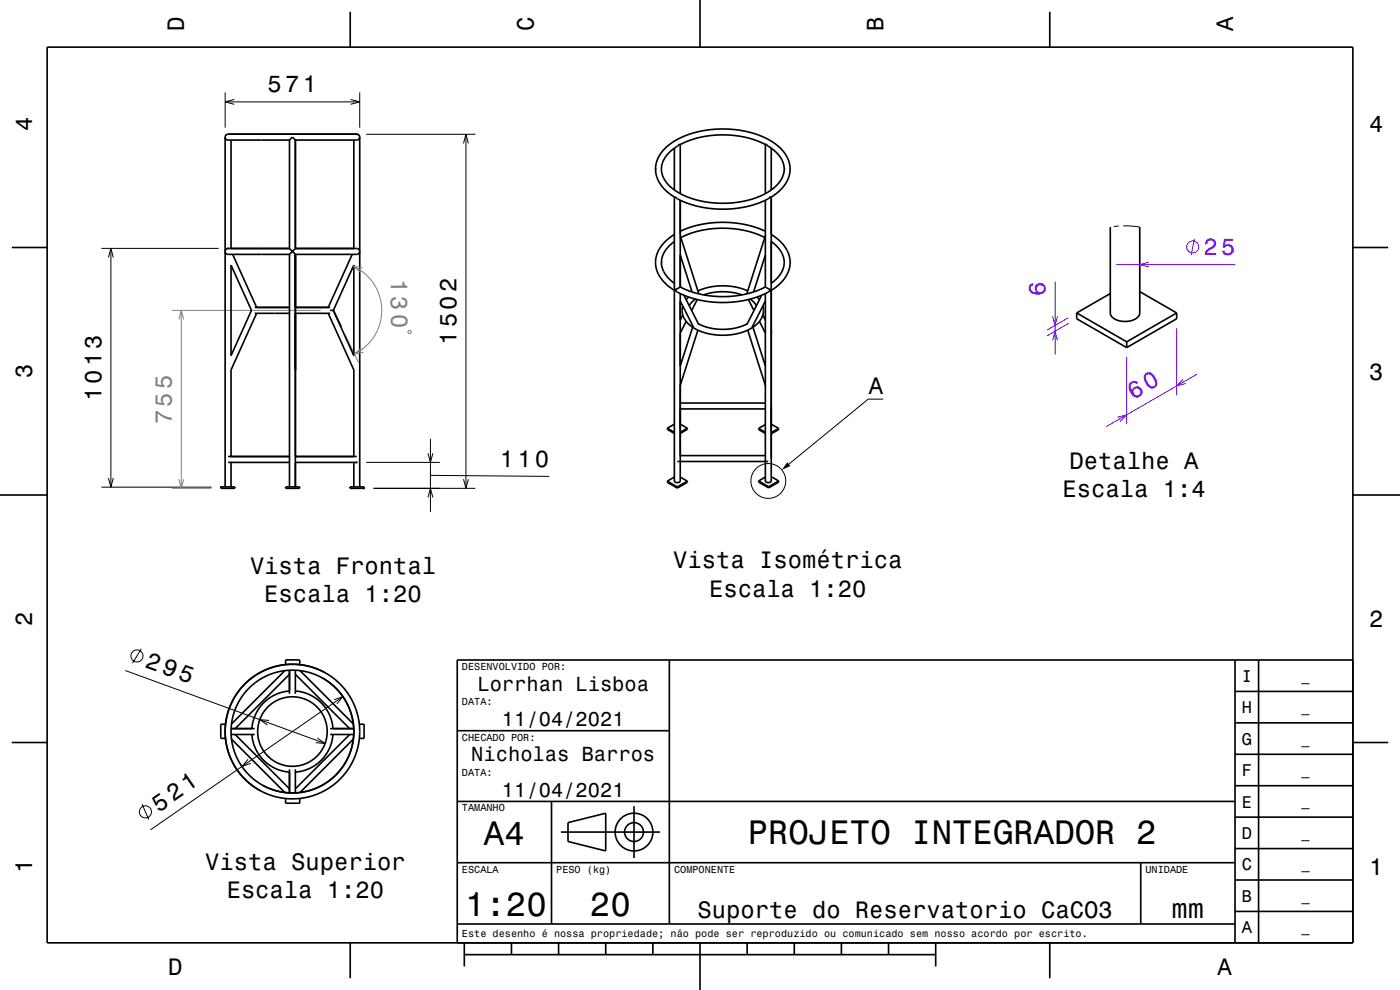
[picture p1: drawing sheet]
<svg xmlns="http://www.w3.org/2000/svg" width="297mm" height="210mm" viewBox="0 0 297 210" stroke-linecap="round" stroke-linejoin="round" font-family="sans-serif">
<g fill="none" stroke="#000" stroke-width=".21">
<path d="M47.8 19.6v7.5M76.3 19.6v7.5M47.8 21.6h28.5M49.7 21.1l-1.9 .5 1.9 .5M74.4 21.1l1.9 .5-1.9 .5M77.7 28.5h23.1M98.3 30.4l.5-1.9 .6 1.9M98.8 28.5v75.1M21.5 52.7h24.9M23 54.6l.5-1.9 .5 1.9M23.5 52.7v50.6M235.6 48.2h-.1"/>
<path d="M237.3 48l-1 .1M238.3 47.9l3.5 .3M62.7 78.3h.1M77.7 98.1h15.6M90.8 96.2l.5 1.9 .5-1.9M91.3 93.1v15.5M163.6 86.1h.1M187.4 84.7h-3.2l-16.9 13.8M21.5 103.3h23.4M23 101.4l.5 1.9 .5-1.9M79.2 103.6h21.6M90.8 105.5l.5-1.9 .5 1.9"/>
<path d="M91.3 100.8l25.2 .3M98.3 101.7l.5 1.9 .6-1.9M30 137.6l-1.9 3.1M26.6 142.2l42.4 15.5M57.1 152.8l-2-.1 1.6 1.1M67.3 156.6l1.7 1.1-2-.2M70.9 148.4l1.8-.6-1.2 1.5M72.7 147.8l-40.8 28.2M30.1 170.6l1.5 3.3M52.6 161.1l-1.3 1.5 1.9-.7"/>
<circle cx="163" cy="102" r="3.7"/>
<circle cx="29.1" cy="139.1" r="1.28"/>
<circle cx="30.8" cy="172.2" r="1.28"/>
</g>
<path d="M74.9 56.5a10.3 10.3 0 0 1 6.1 9.2 10.3 10.3 0 0 1-5.8 9.4M76.9 56.8l-2-.3 1.6 1.3M36.5 65.8h31.5M37.9 67.8l.6-2 .5 2M38.5 65.8v37.8M73.3 71.1l2.7 5.8M76.7 73.8l-1.5 1.3 1.9-.4M86.8 70.1l.4 .2-.2 .5-.5-.2zM36.5 103.6h8.3M37.9 101.7l.6 1.9 .5-1.9" fill="none" stroke="#808080" stroke-width=".21"/>
<g fill="none" stroke="#8000ff" stroke-width=".21">
<path d="M223.8 59.7v15.6M236.8 56.1h25.3M241.8 54.1v10.3M243.7 55.6l-1.9 .5 1.9 .5M253.4 50.6l-.7 3.5M223.3 67.1l.5 1.9 .5-1.9M223.3 72.2l.5-1.9 .5 1.9M226.7 68.6l-4.6 2.7M226.7 67.4l-4.6 2.6M239 75.7v14.3M249.6 69.6v14.3M254 79.4l-19.3 11.1"/>
<path d="M237.1 88.5l1.9-.5-1.4 1.4M251 80.5l-1.4 1.4 2-.5"/>
<circle cx="253" cy="52.4" r="1.28"/>
</g>
<g fill="none" stroke="#000" stroke-width=".35">
<path d="M10 10h277v190h-277zM74.3 2.5v7.5M148.5 0v10M222.7 2.5v7.5M47.8 29.1l.1 .4 .5 .2h13M47.8 29.1a.63 .63 0 0 1 .6-.6h27.3a.63 .63 0 0 1 .6 .6M47.8 29.1v74.2M49 29.7v23M61.4 29.7l.6-.6 .7 .6M61.4 29.7v23M62.7 29.7v23M75.1 29.7v23"/>
<path d="M76.3 29.1a.63 .63 0 0 1-.6 .6h-13M76.3 29.1v74.2M143.1 31.4v8.9M144.3 30.7l-.2-.2-1.8 1.5-1 1.1-.7 1.4-.3 1.6 .5 1.7 .9 1.2 1.3 1.3 2 1.1 2.2 .8 2.3 .6 2.6 .3h3l2.6-.4 2.5-.7 2-.9 1.9-1.2a4.6 4.6 0 0 0 1.5-6.4l-1.2-1.4-1.9-1.6-.1 .2M144.3 30.7l1.9-.9 2.1-.6 2.7-.5 2.1-.1 2.6 .1 2.3 .4 2.5 .7 1.9 .9M144.3 30.7v10.4M162.4 30.7v10.4M163.6 31.4v8.9M2.5 52.5h7.5M49 56.2l4.4 9.6-4.4 9.6zM49.4 54l5 11.2M61.4 52.7h-13a.62 .62 0 0 0-.6 .6 .62 .62 0 0 0 .6 .7h13"/>
<path d="M61.4 52.7l.6 .6M61.4 54v49.3M62 53.3l-.6 .7M62 53.3l.7 .7M62.7 52.7h13l.4 .2 .2 .5a.63 .63 0 0 1-.6 .6h-13M62.7 52.7l-.7 .6M62.7 54v49.3M74.7 54l-5.1 11.2M75.1 56.2v19.2l-4.4-9.6zM143.1 41.8l.1-.1a9.1 9.1 0 0 0 4.3 1.9l3.6 .7h3.5l3.6-.4 3.2-1a3.5 3.5 0 0 0 2-1.2l.2 .1M143.1 41.8v19.1l.1 .6M143.1 51.2l-1.1 1-1 1.1-.5 1.1-.2 1.2 .1 1.1 .5 1.2 1 1.2 1.2 1"/>
<path d="M143.1 49.7l-1.3 .9-1.2 1.1-.8 1.2-.5 1.1a6.5 6.5 0 0 0 3.3 7.3l.5 .3M143.1 41.8l-2.2-1.7-.8-1-.6-1.2-.4-1.1v-1.2l.2-1.2 .3-.9a12.4 12.4 0 0 1 8.9-5.6l3-.5h3.1l2.8 .3 2.9 .7 2.5 1.1 1.9 1.2 1.6 1.6 1 1.7a6.3 6.3 0 0 1-3.1 7.4l-.6 .4M144.3 49.1l2-.9 2.1-.5 2.6-.4 2.2-.1 2.5 .1 2.4 .3 2.2 .6 2.1 .9M144.3 42.5v18.4M144.3 50l4 12.3M144.3 54.1l2.5 7.8M144.4 50.4l1.9-.8 2.1-.6 2.5-.5 2.1-.1 2.6 .1 2.5 .4 2.3 .7 1.8 .8M162.4 42.5v18.4M162.4 54.1l-2.5 7.8M162.4 50l-4 12.3M163.6 41.8v19.1l-.2 .6M163.6 51.2l1.2 1.1 .8 .9 .6 1.2 .2 1.1-.1 1.1-.5 1.2-1 1.3-1.2 1"/>
<path d="M163.6 49.7l2.3 1.9 .8 1 .5 1a6.3 6.3 0 0 1-3 7.6l-.6 .4M235.5 48.2v18.2a2.79 2.79 0 0 0 3.3 1.8 2.68 2.68 0 0 0 3-1.8v-18.2M287 52.5h7.5M54 65.2h7.4M54 66.5h7.4M54.4 66.5l-5.4 12v18.3M62.7 65.2h7.3M62.7 66.5h7.3M69.6 66.5l5.5 12v18.3M70 65.8h.7M70.7 65.8l1.7 3.5M143.1 61.6v40.4a.72 .72 0 0 0 1.2 0v-39.7"/>
<path d="M143.2 61.5a9.1 9.1 0 0 0 4.3 1.9l3.4 .6 3.4 .2 3.7-.5 3.4-1a3.4 3.4 0 0 0 2-1.2M143.2 61.5l-.1 .1M144.3 60.9l-1.1 .6M144.3 60.9l2.1 .9 1.9 .5 2.7 .5 2.1 .1 2.6-.1 2.3-.4 2.3-.6 2.1-.9M144.3 63.9l2.9 5.5M144.9 64.9a4.4 4.4 0 0 0 2.9 5 12.6 12.6 0 0 0 12.7-1.1l.8-.9 .5-.9a3.3 3.3 0 0 0 0-2.1M144.9 66.8l-.6 1.1M145.1 62.6l3.1 6.3M145.6 68.2l-1.3 2.5M146.1 63l-.5 .6M147 69.2l-2.7 8.4M147.5 63.4l-.8 .8-.5 .7"/>
<path d="M147.9 63.5l-1.2 2.4M148.1 61.7a13.4 13.4 0 0 1 10.5 0M148.1 70l-3.8 11.8M148.2 68.7l.4 .2a12.1 12.1 0 0 0 9.9-.2M149.3 62.6a12.5 12.5 0 0 1 8.1 0M158.6 70l3.8 11.8M158.8 63.5l1.1 2.4M159.1 63.4l.9 .8 .5 .7M159.7 69.2l2.7 8.4M160.6 63l.5 .6M161.1 68.2l1.3 2.5M161.6 62.6l-3.2 6.3"/>
<path d="M161.8 66.8l.6 1.1M162.4 60.9l1 .6M162.4 63.9l-2.9 5.5M163.4 61.5l.2 .1M163.6 61.6v40.4a.72 .72 0 0 1-1.2 0v-39.7M228.4 66.4l10.6 6.1M228.4 66.4v1.2l10.6 6.1M235.5 62.3l-7.1 4.1M239 72.5v1.2M241.8 61.9l7.8 4.5M249.6 66.4l-10.6 6.1M249.6 66.4v1.2l-10.6 6.1"/>
<path d="M48.4 96.8h13M48.4 98.1h13M49 98.1v5.2M62.7 96.8h13M62.7 98.1h13M75.1 98.1v5.2M141.6 90.8v.3l1.5 .8M141.6 90.8l1.5 .9M143.1 90l-1.5 .8M143.7 97.9h19.3M144.3 90l1.5 .8M144.3 85.5h18.1"/>
<path d="M144.3 96.6h18.1M144.3 86.7h18.1M145.8 90.8v.3l-1.5 .8M145.8 90.8l-1.5 .9M160.9 90.9l1.5 .8M160.9 90.9v.2l1.5 .8M162.4 90.1l-1.5 .8M163.6 90l1.6 .9M165.2 90.9v.2l-1.6 .9M165.2 90.9l-1.6 .9M0 105h10M46.8 103.3h3v.3h-3z"/>
<path d="M60.6 103.3h3v.3h-3zM74.2 103.3h3v.3h-3zM141.6 102.1l2.1 1.2M141.6 102.1v.2l2.1 1.2M143.1 101.2l-1.5 .9M143.7 103.3v.2M144.3 101.2l1.5 .9M145.8 102.1l-2.1 1.2M145.8 102.1v.2l-2.1 1.2M160.9 102v.3l2.2 1.2M160.9 102l2.2 1.2M162.4 101.2l-1.5 .8"/>
<path d="M163.1 103.2v.3M163.6 101.1l1.6 .9M165.2 102v.3l-2.1 1.2M165.2 102l-2.1 1.2M287 105h10M142 140v56M262 140v60M267 140v60M287 140h-190v60M2.5 157.5h7.5M47.8 155.2h.1M47.8 153.6h-1v3h1"/>
<path d="M49 155.8h5M49 154.6h5M49.1 156.8l11.3 11.3M49.9 155.8l11.5 11.5M53.4 155.8a8.6 8.6 0 0 0 8 8M60.4 142.3l-11.3 11.3M60.6 141v-1h3v1M61.4 146.6a8.6 8.6 0 0 0-8 8M61.4 142.2v5M61.4 143l-11.5 11.6M62 140.9h.1M62 140.9l2.2 .2 1.9 .4 1.9 .7 1.8 1 1.6 1.2 1.5 1.6 1.4 1.8 .9 1.8 .6 1.9 .4 2.2 .1 2.1-.2 2-.6 2.1-.8 1.9-1 1.7-1.5 1.7-1.5 1.3-1.9 1.2-2 .9-2 .6-2.4 .3-2-.1-2.2-.5-1.7-.6-2-1-1.6-1.2-1.5-1.3-1.2-1.6-1.1-2-.7-1.8-.5-2.2-.1-2"/>
<path d="M62 140.9l-2.7 .3-2.9 .8-2.4 1.4-2.1 1.7-1.9 2.3-1.2 2.5-.8 2.6-.2 2.7M62.7 146.6a8.6 8.6 0 0 1 7.9 8M62.7 142.2v5M62.7 143l11.5 11.6M63.6 142.3l11.4 11.3M68.3 143.7l2.2 1.6 1.7 1.7 1.3 1.9 1 2.5 .5 2.5v2.7l-.5 2.5-1 2.3-1.4 2-1.8 1.8-2 1.4-2.3 1-2.5 .5h-2.7l-2.5-.4-2.5-1.1M68.9 142.7l-2.5-1.1-2.7-.6h-3l-2.7 .5-2.6 1-2.3 1.5-2.1 2.1-1.5 2.3-1 2.3-.7 2.9v3l.6 2.7 1 2.5 1.5 2.3 2.1 2.2 2.2 1.4M70 155.8h5M70 154.6h5M70.6 155.8a8.6 8.6 0 0 1-7.9 8M74.2 155.8l-11.5 11.5M75 156.8l-11.4 11.3"/>
<path d="M76.2 153.6h1v3h-1M97 155h45M262 153.3h25M262 146.7h25M287 157.5h7.5M61.4 163.2v5M62.7 163.2v5M63.6 169.4v1h-3v-1M97 170h165M117 170v26M119 176.5h21M120.5 174.5l8-2v8l-8-2z"/>
<path d="M134.5 171v11M262 173.3h25M262 166.7h25M262 160h25M97 196h165M97 183h165M242 183v13M262 193.3h25M262 186.7h25M262 180h25M74.3 200v7.5M98.5 202.5h100"/>
<path d="M98.5 200v5M108.5 200v2.5M118.5 200v2.5M128.5 200v2.5M138.5 200v2.5M148.5 200v10M158.5 200v2.5M168.5 200v2.5M178.5 200v2.5M188.5 200v2.5M198.5 200v5M222.7 200v7.5"/>
<circle cx="62" cy="155.2" r="7.4"/>
<circle cx="62" cy="155.2" r="13"/>
<circle cx="134.5" cy="176.5" r="2"/>
<circle cx="134.5" cy="176.5" r="4"/>
</g>
<g fill="#000">
<path d="M75.5 28.3h.4v.4h-.4z" fill-rule="evenodd"/>
<path d="M48.2 52.5h.4v.4h-.4z" fill-rule="evenodd"/>
<path d="M75.5 97.9h.4v.4h-.4z" fill-rule="evenodd"/>
<path d="M167 98.1l.7 .8-1.8 .8z" fill-rule="evenodd"/>
<path d="M46.7 103.1h.4v.4h-.4z" fill-rule="evenodd"/>
<path d="M77.1 103.4h.3v.4h-.3z" fill-rule="evenodd"/>
</g>
<g font-size="7.2">
<text x="102.7" y="179.3">A4</text>
<text x="158.6" y="179.1">PROJETO INTEGRADOR 2</text>
<text x="98.7" y="194.3">1:20</text>
<text x="125.2" y="194.3">20</text>
</g>
<text font-size="5.8" x="248.5" y="194.6">mm</text>
<text font-size="5.1" fill="#8000ff" x="240.4" y="84.9" transform="rotate(-30 240.4 84.9)">60</text>
<g font-size="5">
<text x="39" y="6.5" transform="rotate(-90 39 6.5)">D</text>
<text x="113.2" y="6.5" transform="rotate(-90 113.2 6.5)">C</text>
<text x="187.4" y="6.5" transform="rotate(-90 187.4 6.5)">B</text>
<text x="261.6" y="6.5" transform="rotate(-90 261.6 6.5)">A</text>
<text x="56.8" y="19.6">571</text>
<text x="6.8" y="27.8" transform="rotate(-90 6.8 27.8)">4</text>
<text x="290.5" y="28.1">4</text>
<text x="96.8" y="73.2" transform="rotate(-90 96.8 73.2)">1502</text>
<text x="6.8" y="80.3" transform="rotate(-90 6.8 80.3)">3</text>
<text x="184.3" y="83.5">A</text>
<text x="290.5" y="80.6">3</text>
<text x="21.5" y="85.1" transform="rotate(-90 21.5 85.1)">1013</text>
<text x="106" y="99" transform="rotate(1 106 99)">110</text>
<text x="226.9" y="99.5">Detalhe A</text>
<text x="225.4" y="105.5">Escala 1:4</text>
<text x="53" y="121.7">Vista Frontal</text>
<text x="142.8" y="120.5">Vista Isométrica</text>
<text x="56.1" y="127.7">Escala 1:20</text>
<text x="150.4" y="126.6">Escala 1:20</text>
<text x="6.8" y="132.8" transform="rotate(-90 6.8 132.8)">2</text>
<text x="290.5" y="133.1">2</text>
<text x="30.6" y="141.6" transform="rotate(20 30.6 141.6)">295</text>
<text x="33.7" y="172.4" transform="rotate(-35 33.7 172.4)">521</text>
<text x="6.8" y="185.3" transform="rotate(-90 6.8 185.3)">1</text>
<text x="43.5" y="184.5">Vista Superior</text>
<text x="290.5" y="185.6">1</text>
<text x="48.1" y="190.6">Escala 1:20</text>
<text x="148" y="194.8">Suporte do Reservatorio CaCO3</text>
<text x="35.7" y="206.8">D</text>
<text x="258.3" y="206.8">A</text>
</g>
<g font-size="5" fill="#808080">
<text x="82.9" y="59.2" transform="rotate(89 82.9 59.2)">130</text>
<text x="36.5" y="90" transform="rotate(-90 36.5 90)">755</text>
</g>
<g font-size="5" fill="#8000ff">
<text x="255.3" y="54.1">25</text>
<text x="221.8" y="62.7" transform="rotate(-90 221.8 62.7)">6</text>
</g>
<g font-size="4.3">
<text x="101.3" y="146.5">Lorrhan Lisboa</text>
<text x="106.5" y="154">11/04/2021</text>
<text x="100" y="161.5">Nicholas Barros</text>
<text x="106.5" y="169">11/04/2021</text>
</g>
<g font-size="3.6">
<text x="263.4" y="144.6">I</text>
<text x="263.4" y="151.3">H</text>
<text x="263.4" y="158">G</text>
<text x="263.4" y="164.6">F</text>
<text x="263.4" y="171.3">E</text>
<text x="263.4" y="178">D</text>
<text x="263.4" y="184.6">C</text>
<text x="263.4" y="191.3">B</text>
<text x="263.4" y="198">A</text>
</g>
<g font-size="2.9">
<text x="276.1" y="144.4">_</text>
<text x="276.1" y="151">_</text>
<text x="276.1" y="157.7">_</text>
<text x="276.1" y="164.4">_</text>
<text x="276.1" y="171">_</text>
<text x="276.1" y="177.7">_</text>
<text x="276.1" y="184.4">_</text>
<text x="276.1" y="191.1">_</text>
<text x="276.1" y="197.7">_</text>
</g>
<g font-size="2.2">
<text x="98" y="142.1">DESENVOLVIDO POR:</text>
<text x="98" y="149.6">DATA:</text>
<text x="98" y="157.1">CHECADO POR:</text>
<text x="98" y="164.6">DATA:</text>
<text x="98" y="172.1">TAMANHO</text>
<text x="98" y="185.1">ESCALA</text>
<text x="118" y="185.1">PESO (kg)</text>
<text x="143" y="185.1">COMPONENTE</text>
<text x="243" y="185.1">UNIDADE</text>
<text x="98" y="198.8">Este desenho é nossa propriedade; não pode ser reproduzido ou comunicado sem nosso acordo por escrito.</text>
</g>
</svg>
